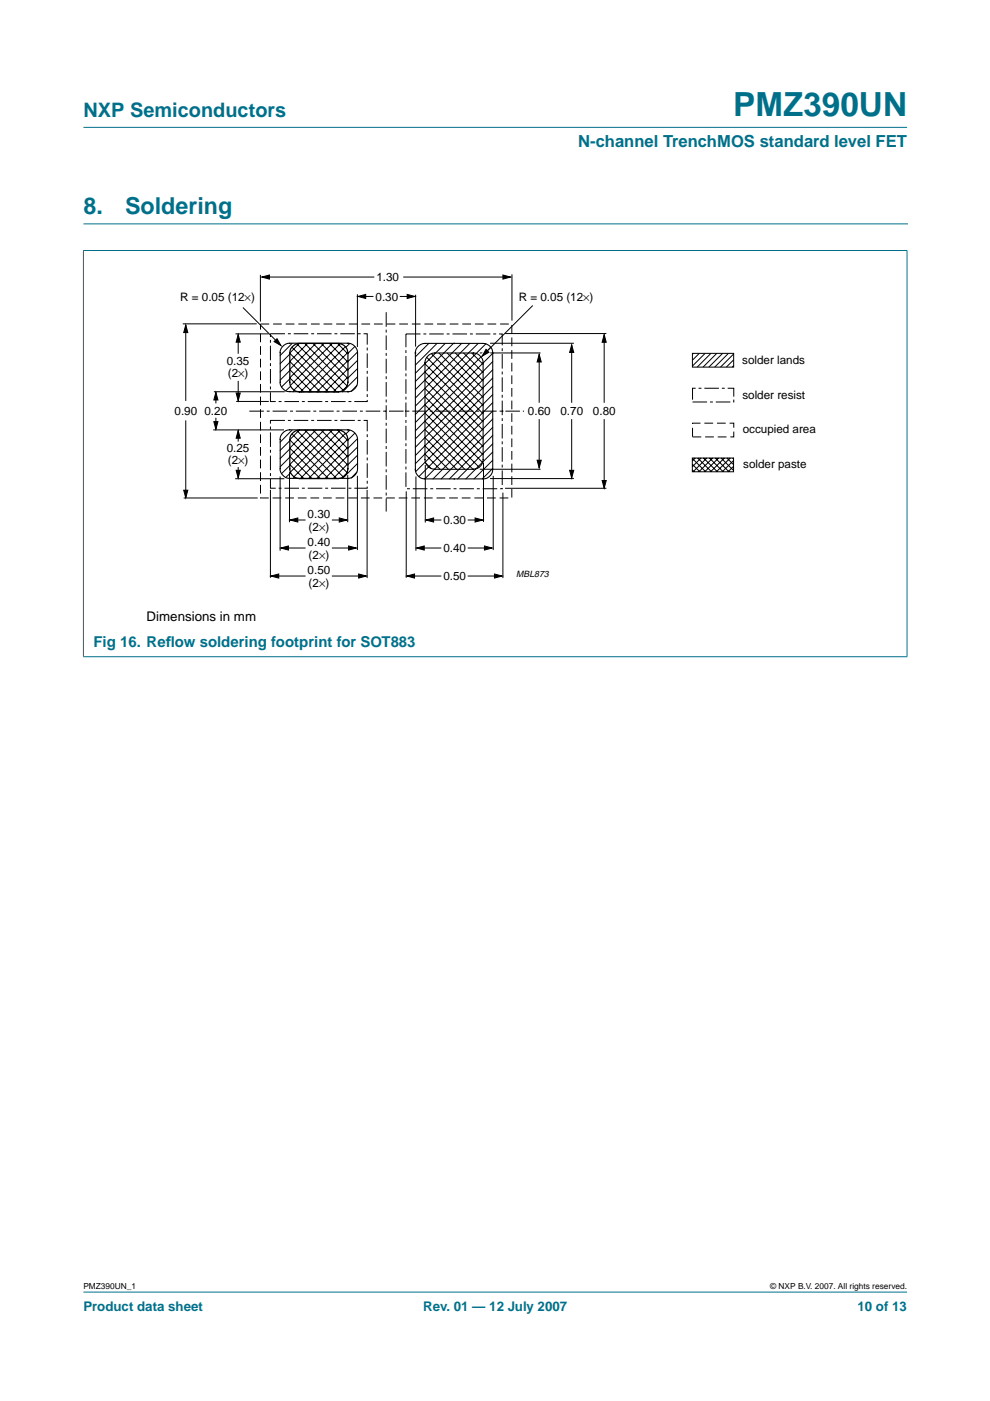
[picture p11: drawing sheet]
<svg xmlns="http://www.w3.org/2000/svg" width="210mm" height="297mm" viewBox="0 0 210 297" stroke-linecap="round" stroke-linejoin="round" font-family="sans-serif">
<g fill="#00708a" stroke="#00708a" stroke-width=".21">
<path d="M17.7 273.9h174.6z"/>
<path d="M17.7 27h174.6z"/>
<path d="M17.7 53.2v86z"/>
<path d="M192.3 53.2v86z"/>
<path d="M17.6 53.1h174.8z"/>
<path d="M17.6 139.2h174.8z"/>
</g>
<path d="M17.7 47.5h174.7" fill="none" stroke="#00708a" stroke-width=".21"/>
<g fill="none" stroke="#000" stroke-width=".21">
<path d="M55.2 58.3v9.9M55.5 58.7h23.9M85.5 58.7h22.8M108.5 58.2v9.8M51.5 65.2l8.1 8.1M75.9 62.9h3.3M84.8 62.9h3.2M88.1 74.9h.1M90.1 77h.1M90.1 77.1l12.3 12.3M90.1 78.9l12.3 12.3M90.5 75.8l11.9 11.9"/>
<path d="M90.9 72.8l-2.8 2.9M91.5 75l10.9 10.9M92.7 72.8l-4.6 4.6M93.1 74.8l9.3 9.4M94.4 72.8l-6.3 6.3M94.8 74.8l7.6 7.7M96.1 72.8l-8 8.1M96.5 74.8l5.9 6M97.9 72.8l-9.8 9.8M98.3 74.8l4.1 4.2M99.6 72.8l-11.5 11.6M100 74.8l2.4 2.4"/>
<path d="M101.4 72.8l-13.3 13.3M101.7 74.8h12.9M102.4 77h.1M103 72.9l-12.9 12.9M104.1 73.6l-16 16M104.5 74.9h.1M104.5 78.4l-16.4 16.4M104.5 76.7l-16.4 16.4M104.5 74.9l-16.4 16.5M114.3 75.1v10.3M121.2 73.1v12.3M128.1 70.9v14.5"/>
<path d="M146.8 74.9h8.8v2.9h-8.8zM147 74.9l-.2 .2M148.3 74.9l-1.5 1.5M149.5 74.9l-2.7 2.7M150.7 74.9l-2.9 2.9M152 74.9l-2.9 2.9M153.2 74.9l-2.9 2.9M154.4 74.9l-2.9 2.9M155.6 77.5l-.4 .3M155.6 76.3l-1.6 1.5M155.6 75.1l-2.8 2.7M61.5 93.3l8.1 8.2"/>
<path d="M61.5 95l6.4 6.5M61.5 96.8l4.7 4.7M61.5 98.7l-1.8 1.7M61.5 96.9l-2.1 2.1M61.5 95.2l-2.1 2M61.5 93.4l-2.1 2.1M61.9 92l9.5 9.5M61.9 91.2l-2.5 2.6M62.9 91.3l9.9 9.8M63.5 91.2l-2 2M64.6 91.2l9 9M65.2 91.2l-3.7 3.8"/>
<path d="M66.3 91.2l7.4 7.4M67 91.2l-5.5 5.5M68.1 91.2l5.6 5.7M68.7 91.2l-7.2 7.3 2.9 3M69.8 91.2l3.9 3.9M70.5 91.2l-8.9 8.9M71.6 91.2l2.1 2.2M72.1 91.2l-9.8 9.9M72.4 91.2l-.1 .1M73.2 91.9l-9.5 9.6M73.7 91.2h.1M73.7 98.3l-3.1 3.2"/>
<path d="M73.7 96.6l-4.8 4.9M73.7 94.8l-6.5 6.7M73.7 93.1l-8.3 8.4M74.1 91.2l-.8 .8M75.2 91.8l-1.5 1.5M75.8 93l-2.1 2.1M75.8 98.2l-3.2 3.3M75.8 96.5l-2.1 2M75.8 94.8l-2.1 2M90.1 80.6l12.3 12.3M90.1 82.4l12.3 12.3M90.1 84.1l12.3 12.3"/>
<path d="M90.1 85.8l12.2 12.3M90.1 87.6l11.5 11.5M90.1 89.3l10.2 10.2M90.1 91.1l8.4 8.4M90.1 92.8l6.7 6.7M90.1 94.5l5 5M90.1 96.3l3.2 3.2M90.1 96.2l-2 2.1M90.1 85.8l-2 2.1M90.3 98.2l1.1 1.2M101.7 99.5h12.9M104.5 95.8l-5.7 5.7"/>
<path d="M104.5 94.1l-7.5 7.4M104.5 92.3l-9.2 9.2M104.5 90.6l-11 10.9M104.5 88.8l-12.7 12.7M104.5 87.1l-14.4 14.4M104.5 85.4l-15.7 15.7M104.5 83.7l-16.4 16.3M104.5 81.9l-14.4 14.3M104.5 80.1l-16.4 16.5M104.5 99.3l-2.3 2.2M104.5 97.6l-4 3.9M114.3 88.9v10.3"/>
<path d="M121.2 88.9v12.4M128.1 88.9v14.6M146.8 97.1h8.7v2.9h-8.7zM146.8 97.2l2.8 2.8M146.8 98.4l1.6 1.6M146.8 99.7l.3 .3M147.4 97.1l-.6 .6M147.9 97.1l3 2.9M148.6 97.1l-1.8 1.9M149.2 97.1l2.9 2.9M149.9 97.1l-2.9 2.9M150.4 97.1l2.9 2.9"/>
<path d="M151.1 97.1l-2.9 2.9M151.6 97.1l3 2.9M152.3 97.1l-2.9 2.9M152.9 97.1l2.6 2.7M153.6 97.1l-2.9 2.9M154.1 97.1l1.4 1.4M154.8 97.1l-2.9 2.9M155.4 97.1l.1 .2M155.5 98.9l-1.1 1.1M155.5 97.6l-2.4 2.4M61.6 100.2l-1 1M62.4 101.1l-.3 .4"/>
<path d="M63.9 101.5h.1M65.6 101.5h.1M67.3 101.5h.1M69.1 101.5h.1M70.8 101.5h.1M73.6 100.3l-1 .9M73.7 101.5h.1M75.7 100.1l-1.2 1.3"/>
</g>
<path d="M86.1 70.8h20.4v32.8h-20.4zM146.8 82.3h8.8v2.9h-8.8z" fill="none" stroke="#000" stroke-width=".21" stroke-dasharray="3.1 .6 .6 .6" stroke-linecap="butt"/>
<path d="M55.5 58.7l1.6-.4v.9zM106.6 58.3l1.7 .4-1.7 .5zM58.7 71.8l.9 1.5-1.5-.9zM75.9 62.9l1.6-.5v.9zM86.3 62.4l1.7 .5-1.7 .4zM114.3 75.1l.5 1.6h-.9zM121.2 73.1l.4 1.6h-.8zM128.1 70.9l.4 1.7h-.8zM113.9 97.6h.9l-.5 1.6zM120.8 99.7h.8l-.4 1.6zM127.7 101.9h.8l-.4 1.6z" fill="#000" stroke="#000" stroke-width=".21"/>
<path d="M146.8 89.7h8.8v2.9h-8.8z" fill="none" stroke="#000" stroke-width=".21" stroke-dasharray="1.9 .8" stroke-linecap="butt"/>
<g fill="none" stroke="#000" stroke-width=".21">
<path d="M38.7 68.7h15.7M39.4 68.9v16.1M49.9 70.8h7.1M50.5 70.9v4.1M61.5 74.9l8.1 8.2M61.5 76.7l6.4 6.4M61.5 78.4l4.7 4.7M61.5 78.5l-2.1 2.1M61.5 76.8l-2.1 2.1M61.5 75.1l-2.1 2M61.9 73.6l9.5 9.5M61.9 72.8l-2.5 2.6"/>
<path d="M62.9 72.9l9.9 9.9M63.5 72.8l-2 2M64.6 72.8l9 9M65.2 72.8l-3.7 3.8M66.3 72.8l7.4 7.4M67 72.8l-5.5 5.5M68.1 72.8l5.6 5.7M68.7 72.8l-7.2 7.3M69.8 72.8l3.9 4M70.5 72.8l-8.9 8.9M71.6 72.8l2.1 2.2M72.1 72.9l-9.8 9.8"/>
<path d="M72.4 72.8l-.1 .1M73.2 73.5l-9.5 9.6M73.7 72.8h.1M73.7 79.9l-3.1 3.2M73.7 78.2l-4.8 4.9M73.7 76.5l-6.5 6.6M73.7 74.7l-8.3 8.4M74.1 72.9l-.8 .7M75.2 73.5l-1.5 1.4M75.8 62.4v11.2M75.8 74.7l-2.1 2M75.8 79.9l-3.2 3.2"/>
<path d="M75.8 78.1l-2.1 2.1M75.8 76.4l-2.1 2M88.1 62.5v11M96.3 72.8h.1M100.4 74.9h.1M103.9 72.8h17.8M107.1 70.7h21.5M39.4 89.1v16.5M45.2 91.1h15M45.8 83.2v2.3M45.8 88.6v2.4M50.1 85.1h6.9"/>
<path d="M50.5 80.8v4.1M50.5 91.3v2.3M50.5 99v2.3M61.5 80.1l2.9 3M61.5 80.3l-1.8 1.8M61.6 81.9l-1 1M62.4 82.8l-.3 .3M63.9 83.1h.1M65.6 83.1h.1M67.3 83.1h.1M69.1 83.1h.1M70.8 83.1h.1"/>
<path d="M73.6 81.9l-1 1M73.7 83.1h.1M75.7 81.7l-1.2 1.3M90.2 98.6v12.2M100.4 99.5h.1M102.5 98.1v12.6M38.9 105.6h15.7M49.9 101.5h10.4M57.3 103.9v18.6M59.4 101v15.8M59.5 116.2h5.3M61.4 100.1v10.6"/>
<path d="M61.5 110.3h3.3M70.4 110.3h3.2M70.4 116.2h5.1M73.7 100.7v10M75.8 100.9v15.7M77.8 103.9v18.7M86.1 104.2v18.3M88.2 101v15.8M88.3 116.2h5.3M90.3 110.3h3.3M96.3 101.6h.1M99.2 110.3h3.1"/>
<path d="M99.2 116.2h5.1M103.9 101.5h17.8M104.6 100.9v15.7M106.6 104.4v18.2M107.1 103.5h21.5M57.5 122.1h7.3M70.4 122.1h7.3M86.3 122.1h7.3M99.2 122.1h7.3"/>
</g>
<path d="M59.4 74.8a2.11 2.11 0 0 1 2-2h12.4a2.11 2.11 0 0 1 2 2v6.2a2.11 2.11 0 0 1-2 2.1h-12.4a2.11 2.11 0 0 1-2-2.1M59.4 74.8v6.2M88.8 73.3l1.3-.5h12.3a2.05 2.05 0 0 1 2.1 2v24.7a2.04 2.04 0 0 1-2.1 2h-12.3a2.05 2.05 0 0 1-2-2l-.1-24.7a2.03 2.03 0 0 1 .8-1.5zM90.1 76.9a2.11 2.11 0 0 1 2.1-2.1h8.2a2.11 2.11 0 0 1 2 2.1M90.1 76.9v20.5a2.11 2.11 0 0 0 2.1 2.1h8.2a2.11 2.11 0 0 0 2-2.1v-20.5M59.4 93.2a2.11 2.11 0 0 1 2-2.1h12.4a2.11 2.11 0 0 1 2 2.1v6.2a2.11 2.11 0 0 1-2 2h-12.4a2.11 2.11 0 0 1-2-2M59.4 93.2v6.2" fill="none" stroke="#000" stroke-width=".23"/>
<path d="M57.3 70.8h20.6v14.3h-20.6zM81.9 66.2v42.3M52.9 87.2h58.2M57.3 89.1h20.6v14.4h-20.6z" fill="none" stroke="#000" stroke-width=".21" stroke-dasharray="3.1 .6 .6 .6" stroke-linecap="butt"/>
<path d="M61.4 74.8a2.11 2.11 0 0 1 2.1-2h8.2a2.11 2.11 0 0 1 2.1 2M61.4 74.9v6.1a2.11 2.11 0 0 0 2.1 2.1h8.2a2.11 2.11 0 0 0 2.1-2.1v-6.1M62.3 91.6l1.2-.4h8.2a2.11 2.11 0 0 1 2.1 2v6.2a2.11 2.11 0 0 1-2.1 2.1h-8.2a2.11 2.11 0 0 1-2.1-2.1v-6.2a1.77 1.77 0 0 1 .9-1.6z" fill="none" stroke="#000" stroke-width=".26"/>
<path d="M55.2 68.7h53.3v36.9h-53.3z" fill="none" stroke="#000" stroke-width=".21" stroke-dasharray="1.9 .8" stroke-linecap="butt"/>
<g fill="#000" stroke="#000" stroke-width=".21">
<path d="M39.4 68.9l.4 1.6h-.8zM50.5 70.9l.4 1.6h-.8zM45.8 83.2l.4 1.6h-.9zM45.3 89.4h.9l-.4 1.6zM50.5 91.3l.4 1.6h-.8zM50.1 83.3h.8l-.4 1.6zM50.1 99.7h.8l-.4 1.6zM39 103.9h.8l-.4 1.7zM59.5 116.2l1.7-.4v.8zM61.5 110.3l1.6-.5v.9zM71.9 109.8l1.7 .5-1.7 .4zM73.9 115.8l1.6 .4-1.6 .4z"/>
<path d="M88.3 116.2l1.6-.4v.8zM90.3 110.3l1.6-.5v.9zM100.7 109.8l1.6 .5-1.6 .4zM102.7 115.8l1.6 .4-1.6 .4zM57.5 122.1l1.6-.4v.9zM76 121.7l1.7 .4-1.7 .5zM86.3 122.1l1.6-.4v.9zM104.8 121.7l1.7 .4-1.7 .5z"/>
</g>
<path d="M102.9 73.8l1.2 1.1-1.8 1-.4-.5z" fill="#fff"/>
<path d="M113 64.8l-10.8 10.7M45.3 83.1h15.1" fill="none" stroke="#000" stroke-width=".21"/>
<path d="M103 74.1l.7 .6-1.5 .8z" fill="#000" stroke="#000" stroke-width=".21"/>
<text font-size="7.1" fill="#00708a" x="155.5" y="24.7">PMZ390UN</text>
<g font-size="4.9" fill="#00708a">
<text x="17.7" y="45.5">8.</text>
<text x="26.5" y="45.5">Soldering</text>
</g>
<text font-size="4.2" fill="#00708a" x="17.7" y="24.9">NXP Semiconductors</text>
<text font-size="3.5" fill="#00708a" x="122.6" y="31.1">N-channel TrenchMOS standard level FET</text>
<g font-size="3.2" fill="#00708a">
<text x="19.8" y="137.1">Fig 16. Ref</text>
<text x="35.2" y="137.1">low soldering footprint for SOT883</text>
</g>
<text font-size="2.8" x="31.1" y="131.6">Dimensions in mm</text>
<g font-size="2.8" fill="#00708a">
<text x="17.7" y="278">Product data sheet</text>
<text x="89.7" y="278">Rev. 01 — 12 July 2007</text>
<text x="181.8" y="278">10 of 13</text>
</g>
<g font-size="2.5">
<text x="79.8" y="59.6">1.30</text>
<text x="38.2" y="63.8">R = 0.05 (12×)</text>
<text x="79.6" y="63.8">0.30</text>
<text x="110" y="63.8">R = 0.05 (12×)</text>
<text x="48.1" y="77.3">0.35</text>
<text x="157.4" y="77.2">solder lands</text>
<text x="48.3" y="80">(2×)</text>
<text x="37" y="88">0.90</text>
<text x="43.4" y="88">0.20</text>
<text x="111.9" y="88">0.60</text>
<text x="118.8" y="88">0.70</text>
<text x="125.7" y="88">0.80</text>
<text x="157.4" y="84.5">solder resist</text>
<text x="48.1" y="95.8">0.25</text>
<text x="157.5" y="91.9">occupied area</text>
<text x="48.3" y="98.4">(2×)</text>
<text x="157.6" y="99.3">solder paste</text>
<text x="65.2" y="109.9">0.30</text>
<text x="65.4" y="112.5">(2×)</text>
<text x="94" y="111.1">0.30</text>
<text x="65.2" y="115.8">0.40</text>
<text x="65.4" y="118.5">(2×)</text>
<text x="94" y="117">0.40</text>
<text x="65.2" y="121.7">0.50</text>
<text x="65.4" y="124.4">(2×)</text>
<text x="94" y="123">0.50</text>
</g>
<text font-size="1.9" x="109.5" y="122.3">MBL873</text>
<g font-size="1.8">
<text x="17.7" y="273.4">PMZ390UN_1</text>
<text x="163.3" y="273.4">© NXP B.V. 2007. All rights reserved.</text>
</g>
</svg>
